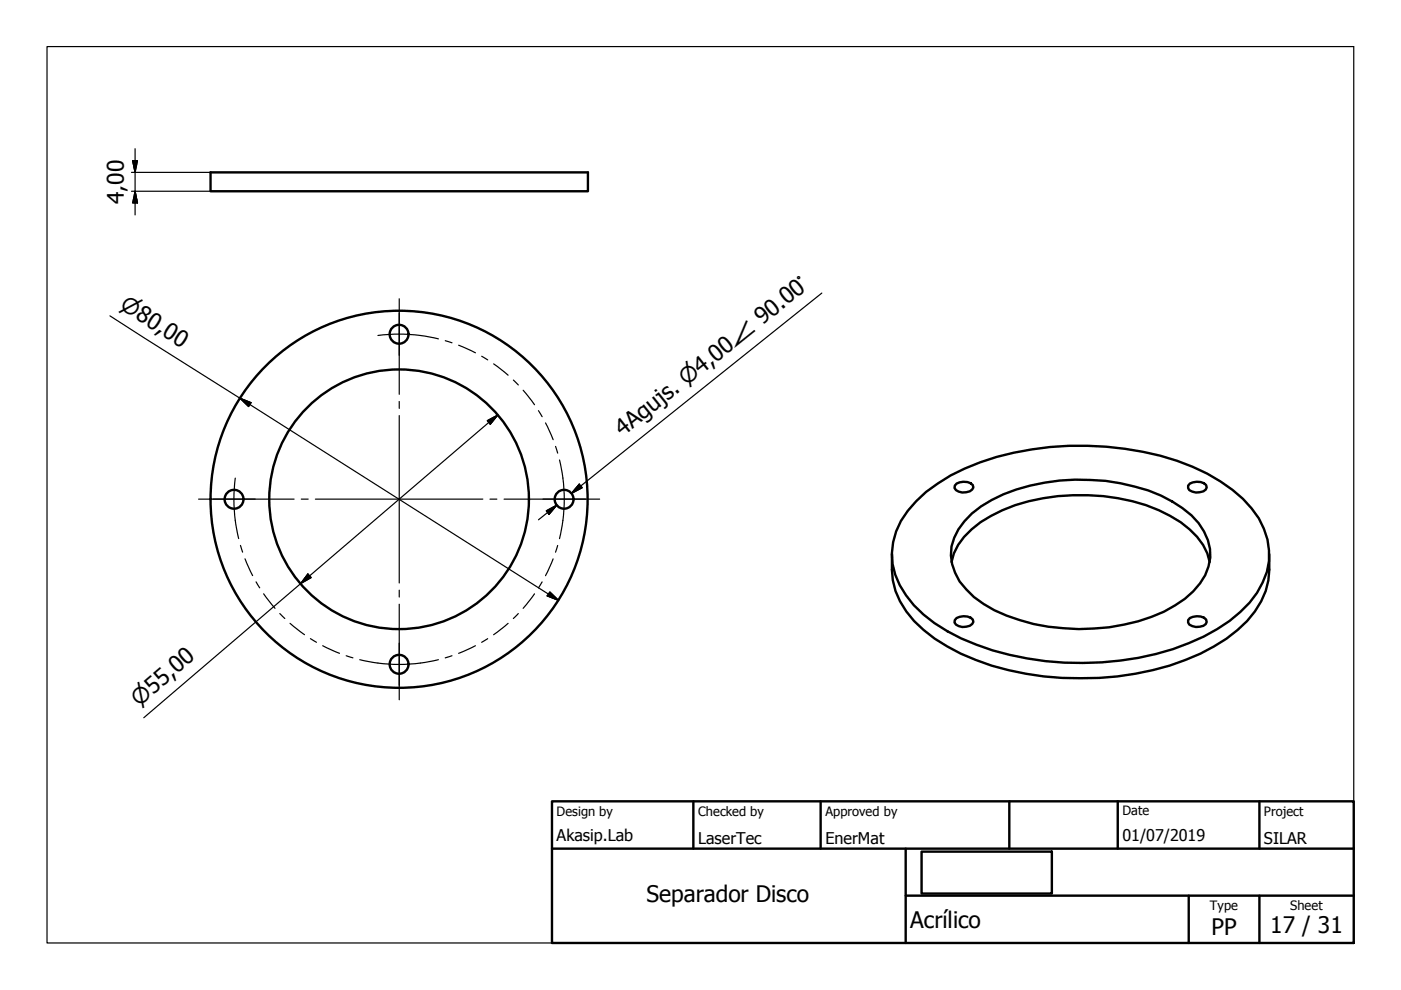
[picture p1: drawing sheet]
<svg xmlns="http://www.w3.org/2000/svg" width="297mm" height="210mm" viewBox="0 0 297 210" stroke-linecap="round" stroke-linejoin="round" font-family="sans-serif">
<!-- layer: Visible (ISO) -->
<g fill="none" stroke="#000" stroke-width=".51">
<path d="M44.6 36.5h80.1v4h-80.1zM189.1 117.5a17.1 17.1 0 0 0 3.1 12.1 31.9 31.9 0 0 0 14.7 10.3 65.7 65.7 0 0 0 44.4 0 31.9 31.9 0 0 0 14.8-10.3 14.9 14.9 0 0 0 3-8.8v-3.3M194.2 106.3a38 38 0 0 1 17.1-9.4 67.5 67.5 0 0 1 38.3 .8 35.3 35.3 0 0 1 15.8 10.1 14.7 14.7 0 0 1-.5 20 37.2 37.2 0 0 1-16.2 9.8 64.7 64.7 0 0 1-44.9-2.2 26.9 26.9 0 0 1-13-11.3 14.1 14.1 0 0 1 1.7-15.8zM201.7 119.2a12 12 0 0 1 4.3-7 32.4 32.4 0 0 1 18.3-7 43.9 43.9 0 0 1 21.4 3 20.8 20.8 0 0 1 9.4 7.3l.9 1.8 .5 1.9M202.8 102.5a3.1 3.1 0 0 1 3.4 .3l.2 .5a2.49 2.49 0 0 1-4 .2v-.5zM206.1 108.9a31.2 31.2 0 0 1 15.4-6.6 43.6 43.6 0 0 1 24.6 2.8 22.8 22.8 0 0 1 8 5.8 10 10 0 0 1 .3 12.8 24.9 24.9 0 0 1-13.1 8 45 45 0 0 1-30.5-2.3 19.2 19.2 0 0 1-7.3-6.1 10 10 0 0 1 1-12.8zM252.3 102.5a3.1 3.1 0 0 1 3.4 .3l.1 .5-.1 .5a3 3 0 0 1-3.5 .1l-.3-.4v-.5zM202.8 131a3.1 3.1 0 0 1 3.4 .4l.2 .5a2.49 2.49 0 0 1-4 .1v-.5zM252.3 131a3.1 3.1 0 0 1 3.4 .4l.1 .5-.1 .4a3 3 0 0 1-3.5 .1l-.3-.4v-.5z"/>
<circle cx="84.6" cy="70.9" r="2"/>
<circle cx="49.6" cy="105.9" r="2"/>
<circle cx="84.6" cy="105.9" r="27.5"/>
<circle cx="84.6" cy="105.9" r="40"/>
<circle cx="119.6" cy="105.9" r="2"/>
<circle cx="84.6" cy="140.8" r="2"/>
</g>
<!-- layer: Sketch Geometry (ISO) -->
<path d="M10 9.9h277v190h-277z" fill="none" stroke="#000" stroke-width=".25"/>
<!-- layer: Title (ISO) -->
<path d="M117 169.9h170v30h-170zM117 179.9h170M147 169.9v10M174 169.9v10M192 179.9v20M214 169.9v10M237 169.9v10M267 169.9v10M192 189.9h95M195.4 180.6h27.6v8.9h-27.6zM252 189.9v10M267 189.9v10" fill="none" stroke="#000" stroke-width=".51"/>
<!-- layer: Center Mark (ISO) -->
<g fill="none" stroke="#000" stroke-width=".25">
<path d="M84.6 66.3v9M84.6 63.3v20.3M84.6 85.1v1.5M84.6 88.1v35.5M42.1 105.8h20.3M45.1 105.8h9M63.9 105.8h1.4M66.9 105.8h35.5M103.9 105.8h1.4M106.9 105.8h20.2M115.1 105.8h9M84.6 136.4v8.9"/>
<path d="M84.6 125.1v1.5M84.6 128.1v20.3"/>
</g>
<!-- layer: Centerline (ISO) -->
<g fill="none" stroke="#000" stroke-width=".25">
<path d="M80.1 71.1a35 35 0 0 1 12.9 .7M94.4 72.2l1.4 .5M97.2 73.2l3.6 1.6M102.1 75.5l1.3 .8M104.7 77.1l3 2.5M108.8 80.6l1.1 1M110.9 82.7l2.4 3.1M114.2 87.1l.7 1.2M115.7 89.7l1.6 3.5M117.8 94.6l.4 1.5M118.6 97.5a35 35 0 0 1 0 16.7M49.9 101.4a35 35 0 0 0 .7 12.8"/>
<path d="M51 115.6l.4 1.5M51.9 118.5l1.7 3.5M117.3 118.5l-1.6 3.6M118.2 115.7l-.4 1.4M54.3 123.4l.8 1.2M55.9 125.9l2.4 3.1M59.3 130.1l1.1 1M61.5 132.2l3.1 2.4M65.8 135.4l1.3 .8M68.4 136.9l3.6 1.6M73.4 139l1.4 .5M76.3 139.9a35 35 0 0 0 16.6 0"/>
<path d="M95.8 139l-1.4 .5M100.8 136.9l-3.6 1.6M103.4 135.4l-1.3 .8M107.7 132.2l-3 2.4M109.9 130.1l-1.1 1M113.3 125.9l-2.4 3.1M114.9 123.4l-.7 1.3"/>
</g>
<!-- layer: Dimension (ISO) -->
<g fill="none" stroke="#000" stroke-width=".25">
<path d="M27.9 36.5h16.7M28.1 34.1h1l-.5 2.4zM28.6 31.5v14.1M27.9 40.5h16.7M28.6 40.5l.5 2.5h-1zM23.3 67l95.1 60.3M174.2 62.1l-53 42.5 1.9-1.6M50.9 84.4l2.3 1-.5 .8zM103.3 89.2l2.2-1.2-1.6 2zM105.5 88l-75 64.2M115.8 108.3l2.2-1.2-1.6 2zM118 107.1l-3.8 3.1"/>
<path d="M122.8 102.7l.6 .7-2.2 1.2zM65.3 121.7l.7 .8-2.2 1.2zM116.6 125.5l1.8 1.8-2.4-1z"/>
</g>
<g fill="#000" stroke="#000" stroke-width=".25">
<path d="M28.1 34.1l.5 2.4zM28.1 34.1h1l-.5 2.4zM28.6 40.5l.5 2.5zM28.6 40.5l.5 2.5h-1zM50.9 84.4l2.3 1zM50.9 84.4l2.3 1-.5 .8zM105.5 88l-1.6 2zM103.3 89.2l2.2-1.2-1.6 2zM118 107.1l-1.6 2zM115.8 108.3l2.2-1.2-1.6 2zM122.8 102.7l-1.6 1.9zM122.8 102.7l.6 .7-2.2 1.2z"/>
<path d="M65.3 121.7l-1.5 2zM65.3 121.7l.7 .8-2.2 1.2zM116 126.3l2.4 1zM116.6 125.5l1.8 1.8-2.4-1z"/>
</g>
<g font-size="4.8">
<text x="26.2" y="43.2" transform="rotate(-90 26.2 43.2)">4,00</text>
<text x="132.1" y="92.7" transform="rotate(-39 132.1 92.7)">4Agujs. ⌀4,00∠ 90.00°</text>
<text x="137.1" y="191.3">Separador Disco</text>
<text x="193" y="196.8">Acrílico</text>
<text x="269.3" y="197.8">17 / 31</text>
<text x="256.9" y="198.2">PP</text>
</g>
<g font-size="4.6">
<text x="25.2" y="65.4" transform="rotate(32 25.2 65.4)">⌀80,00</text>
<text x="29.5" y="149.9" transform="rotate(-41 29.5 149.9)">⌀55,00</text>
</g>
<g font-size="3.4">
<text x="118" y="178.2">Akasip.Lab</text>
<text x="148" y="178.9">LaserTec</text>
<text x="175" y="178.9">EnerMat</text>
<text x="238" y="178.3">01/07/2019</text>
<text x="268" y="178.9">SILAR</text>
</g>
<g font-size="2.7">
<text x="118" y="173">Design by</text>
<text x="148" y="173">Checked by</text>
<text x="175" y="173">Approved by</text>
<text x="238" y="172.9">Date</text>
<text x="268" y="172.9">Project</text>
<text x="256.5" y="192.9">Type</text>
<text x="273.6" y="193">Sheet</text>
</g>
</svg>
